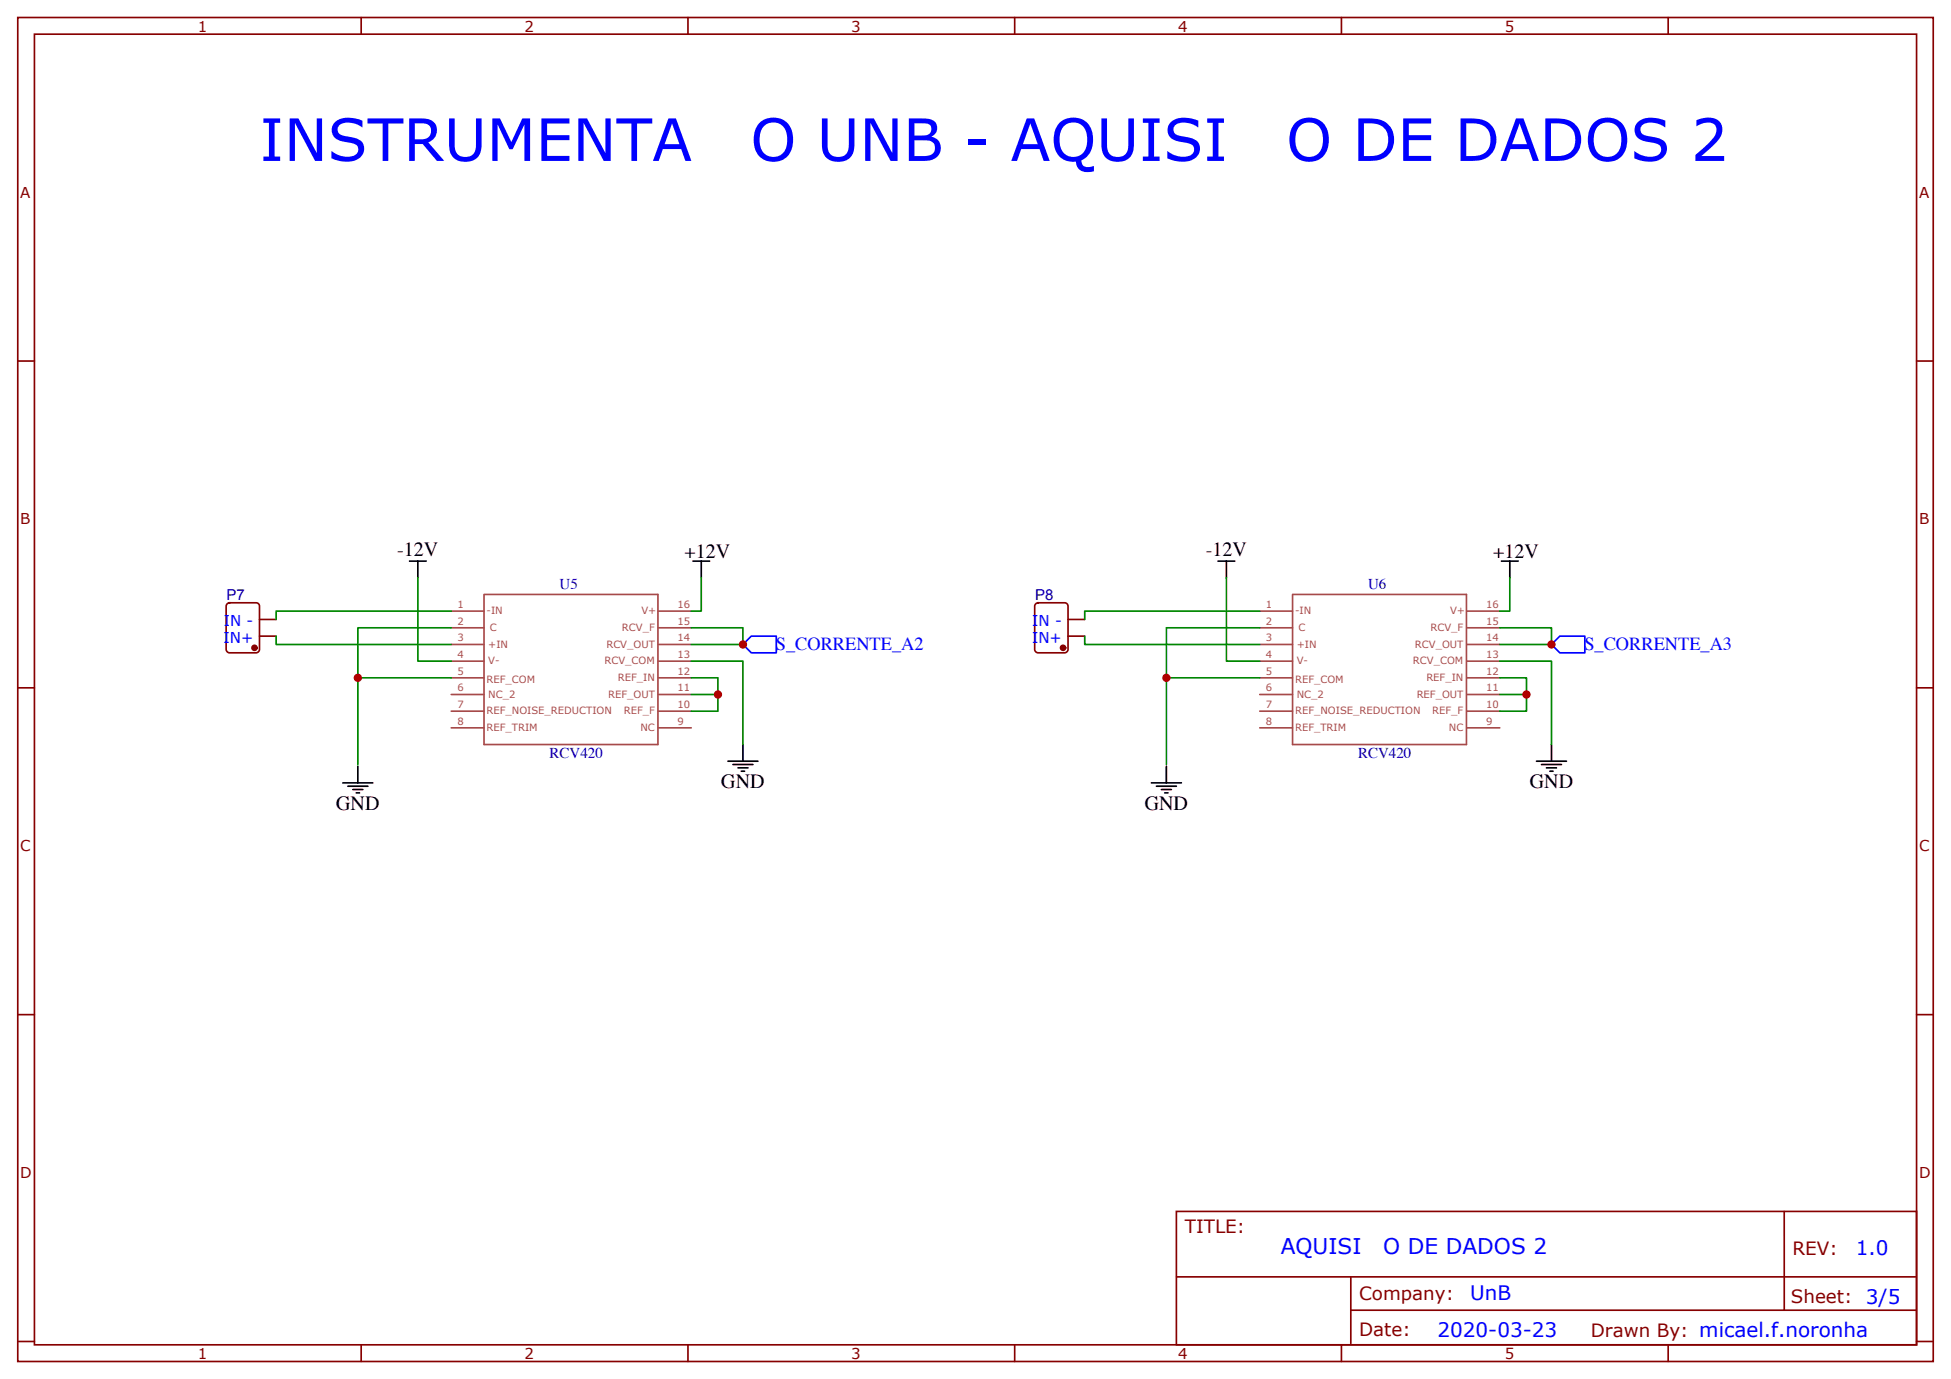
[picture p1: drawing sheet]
<svg xmlns="http://www.w3.org/2000/svg" width="297mm" height="210mm" viewBox="0 0 297 210" stroke-linecap="round" stroke-linejoin="round" font-family="sans-serif">
<g fill="none" stroke="#870000" stroke-width=".25">
<path d="M2.7 2.7h291.6v204.5h-291.6zM5.2 5.2h286.6v199.5h-286.6zM55 2.7v2.5M104.7 2.7v2.5M154.5 2.7v2.5M204.2 2.7v2.5M254 2.7v2.5M2.7 55h2.5M291.8 55h2.5M34.5 92l.4-.2h4.1l.4 .2 .1 6.9-.3 .4-4.3 .1-.4-.3-.1-6.8zM39.5 96.8h2.5M39.5 94.3h2.5"/>
<path d="M157.6 92l.4-.2h4.1l.4 .2 .1 6.9-.3 .4-4.3 .1-.4-.3-.1-6.8zM162.6 96.8h2.5M162.6 94.3h2.5M2.7 104.7h2.5M291.8 104.7h2.5M2.7 154.4h2.5M291.8 154.4h2.5M179.1 184.4h112.7v20.3h-112.7zM179.1 194.4h112.6M205.7 199.4h86M205.7 194.4v10.1M271.6 184.4l.1 15"/>
<path d="M2.7 204.2h2.5M55 204.7v2.5M104.7 204.7v2.5M154.5 204.7v2.5M204.2 204.7v2.5M254 204.7v2.5M291.8 204.2h2.5"/>
</g>
<g fill="none" stroke="#a64a4a" stroke-width=".25">
<path d="M68.7 98.1h5M68.7 93h5M68.7 95.6h5M73.7 90.5v22.8h26.5v-22.8h-26.4M100.2 98.1h5M100.2 93h5M100.2 95.6h5M191.8 98.1h5M191.8 93h5M191.8 95.6h5M196.8 90.5v22.8h26.5v-22.8h-26.4M223.3 98.1h5"/>
<path d="M223.3 93h5M223.3 95.6h5M68.7 100.6h5M68.7 103.2h5M68.7 105.7h5M68.7 108.3h5M68.7 110.8h5M100.2 100.6h5M100.2 103.2h5M100.2 105.7h5M100.2 108.3h5M100.2 110.8h5"/>
<path d="M191.8 100.6h5M191.8 103.2h5M191.8 105.7h5M191.8 108.3h5M191.8 110.8h5M223.3 100.6h5M223.3 103.2h5M223.3 105.7h5M223.3 108.3h5M223.3 110.8h5"/>
</g>
<g fill="#870000" stroke="#870000" stroke-width=".25">
<circle cx="38.7" cy="98.6" r=".38"/>
<circle cx="161.8" cy="98.6" r=".38"/>
</g>
<g fill="none" stroke="#000" stroke-width=".25">
<path d="M62.4 85.4h2.5M63.6 85.4v2.5M105.5 85.4h2.5M106.8 85.4v2.5M185.4 85.4h2.6M186.7 85.4v2.5M228.6 85.4h2.5M229.9 85.4v2.5M52.2 119.2h4.6M53 119.7h3M54.5 116.6v2.6M110.8 115.9h4.6"/>
<path d="M111.6 116.4h3M112.4 116.9h1.5M112.9 117.4h.5M113.1 113.3v2.6M175.3 119.2h4.6M176.1 119.7h3M177.6 116.6v2.6M233.9 115.9h4.6M234.7 116.4h3M235.5 116.9h1.5M236 117.4h.5M236.2 113.3v2.6"/>
<path d="M53.7 120.2h1.5M54.2 120.7h.5M176.8 120.2h1.5M177.3 120.7h.5"/>
</g>
<path d="M113.1 98.1l1.3-1.3h3.8v2.6h-3.8zM236.2 98.1l1.3-1.3h3.8v2.6h-3.8z" fill="none" stroke="#00f" stroke-width=".25"/>
<g fill="none" stroke="#008700" stroke-width=".25">
<path d="M42 96.8v1.3h26.7M63.6 87.9v12.7h5.1M68.7 95.6h-14.2v20.8M68.7 93h-26.7v1.3M105.2 95.6h7.9v2.5h-7.9M106.8 87.9v5.1h-1.6M165.1 96.8v1.3h26.7M186.7 87.9v12.7h5.1M191.8 93h-26.7v1.3M191.8 95.6h-14.2v20.8M228.3 95.6h7.9v2.5h-7.9M229.9 87.9v5.1h-1.6"/>
<path d="M54.5 103.2h14.2M105.2 100.6h7.9v12.7M105.2 103.2h4.1v5.1h-4.1M105.2 105.7h4.1M177.6 103.2h14.2M228.3 103.2h4.1v5.1h-4.1M228.3 100.6h7.9v12.7M228.3 105.7h4.1"/>
</g>
<g fill="#c00">
<circle cx="177.6" cy="103.2" r=".63"/>
<circle cx="236.2" cy="98.1" r=".63"/>
<circle cx="232.4" cy="105.7" r=".63"/>
<circle cx="109.3" cy="105.7" r=".63"/>
<circle cx="113.1" cy="98.1" r=".63"/>
<circle cx="54.5" cy="103.2" r=".63"/>
</g>
<g font-size="8.9" fill="#00f">
<text x="39.5" y="24.5">INSTRUMENTA</text>
<text x="114.3" y="24.5">O UNB - AQUISI</text>
<text x="195.8" y="24.5">O DE DADOS 2</text>
</g>
<g font-size="3.3" fill="#00f">
<text x="195" y="190.9">AQUISI</text>
<text x="210.6" y="190.9">O DE DADOS 2</text>
</g>
<g font-size="3">
<text x="60.5" y="84.6">-12V</text>
<text x="104.2" y="84.9">+12V</text>
<text x="183.6" y="84.6">-12V</text>
<text x="227.3" y="84.9">+12V</text>
<text x="109.8" y="119.9">GND</text>
<text x="232.9" y="119.9">GND</text>
<text x="51.2" y="123.2">GND</text>
<text x="174.3" y="123.2">GND</text>
</g>
<g font-size="3" fill="#00f">
<text x="282.6" y="191.1">1.0</text>
<text x="223.8" y="197.9">UnB</text>
<text x="218.9" y="203.6">2020-03-23</text>
</g>
<g font-size="2.8" fill="#00f">
<text x="118.1" y="99">S_CORRENTE_A2</text>
<text x="241.2" y="99">S_CORRENTE_A3</text>
</g>
<g font-size="2.8" fill="#800">
<text x="180.4" y="187.7">TITLE:</text>
<text x="272.9" y="191.1">REV:</text>
<text x="206.9" y="197.9">Company:</text>
<text x="206.9" y="203.4">Date:</text>
<text x="242.2" y="203.5">Drawn By: micael.f.noronha</text>
<text x="272.7" y="198.4">Sheet: 3/5</text>
</g>
<g font-size="2.3" fill="#800">
<text x="30.1" y="4.8">1</text>
<text x="79.9" y="4.8">2</text>
<text x="129.6" y="4.8">3</text>
<text x="179.4" y="4.8">4</text>
<text x="229.1" y="4.8">5</text>
<text x="3.1" y="30.1">A</text>
<text x="292.2" y="30.1">A</text>
<text x="3.1" y="79.8">B</text>
<text x="292.2" y="79.8">B</text>
<text x="3.1" y="129.6">C</text>
<text x="292.2" y="129.6">C</text>
<text x="3.1" y="179.3">D</text>
<text x="292.2" y="179.3">D</text>
<text x="30.1" y="206.9">1</text>
<text x="79.9" y="206.9">2</text>
<text x="129.6" y="206.9">3</text>
<text x="179.4" y="206.9">4</text>
<text x="229.1" y="206.9">5</text>
</g>
<g font-size="2.3" fill="#000080">
<text x="85.2" y="89.7">U5</text>
<text x="208.3" y="89.7">U6</text>
<text x="34.5" y="91.3">P7</text>
<text x="157.6" y="91.3">P8</text>
<text x="83.7" y="115.4">RCV420</text>
<text x="206.8" y="115.4">RCV420</text>
</g>
<g font-size="2.3" fill="#00f">
<text x="34.1" y="95.3">IN -</text>
<text x="157.2" y="95.3">IN -</text>
<text x="34" y="97.8">IN+</text>
<text x="157.1" y="97.8">IN+</text>
</g>
<g font-size="1.5" fill="#a54b4b">
<text x="69.6" y="92.5">1</text>
<text x="69.6" y="95.1">2</text>
<text x="74.1" y="93.5">-IN</text>
<text x="97.7" y="93.5">V+</text>
<text x="103.2" y="92.5">16</text>
<text x="103.2" y="95.1">15</text>
<text x="192.7" y="92.5">1</text>
<text x="192.7" y="95.1">2</text>
<text x="197.2" y="93.5">-IN</text>
<text x="220.8" y="93.5">V+</text>
<text x="226.3" y="92.5">16</text>
<text x="226.3" y="95.1">15</text>
<text x="69.6" y="97.6">3</text>
<text x="69.6" y="100.1">4</text>
<text x="74.3" y="98.6">+IN</text>
<text x="74.3" y="101.1">V-</text>
<text x="74.6" y="96.1">C</text>
<text x="92" y="101.1">RCV_COM</text>
<text x="92.3" y="98.6">RCV_OUT</text>
<text x="94.7" y="96.1">RCV_F</text>
<text x="103.2" y="97.6">14</text>
<text x="103.2" y="100.1">13</text>
<text x="192.7" y="97.6">3</text>
<text x="192.7" y="100.1">4</text>
<text x="197.4" y="98.6">+IN</text>
<text x="197.4" y="101.1">V-</text>
<text x="197.7" y="96.1">C</text>
<text x="215.1" y="101.1">RCV_COM</text>
<text x="215.4" y="98.6">RCV_OUT</text>
<text x="217.8" y="96.1">RCV_F</text>
<text x="226.3" y="97.6">14</text>
<text x="226.3" y="100.1">13</text>
<text x="69.6" y="102.7">5</text>
<text x="69.6" y="105.2">6</text>
<text x="69.6" y="107.8">7</text>
<text x="74.1" y="103.9">REF_COM</text>
<text x="74.3" y="106.2">NC_2</text>
<text x="92.6" y="106.2">REF_OUT</text>
<text x="94.1" y="103.7">REF_IN</text>
<text x="103.2" y="102.7">12</text>
<text x="103.2" y="105.2">11</text>
<text x="103.2" y="107.8">10</text>
<text x="192.7" y="102.7">5</text>
<text x="192.7" y="105.2">6</text>
<text x="192.7" y="107.8">7</text>
<text x="197.2" y="103.9">REF_COM</text>
<text x="197.4" y="106.2">NC_2</text>
<text x="215.7" y="106.2">REF_OUT</text>
<text x="217.2" y="103.7">REF_IN</text>
<text x="226.3" y="102.7">12</text>
<text x="226.3" y="105.2">11</text>
<text x="226.3" y="107.8">10</text>
<text x="69.6" y="110.3">8</text>
<text x="74.1" y="108.7">REF_NOISE_REDUCTION</text>
<text x="74.1" y="111.3">REF_TRIM</text>
<text x="95" y="108.7">REF_F</text>
<text x="97.5" y="111.3">NC</text>
<text x="103.2" y="110.3">9</text>
<text x="192.7" y="110.3">8</text>
<text x="197.2" y="108.7">REF_NOISE_REDUCTION</text>
<text x="197.2" y="111.3">REF_TRIM</text>
<text x="218.1" y="108.7">REF_F</text>
<text x="220.6" y="111.3">NC</text>
<text x="226.3" y="110.3">9</text>
</g>
</svg>
